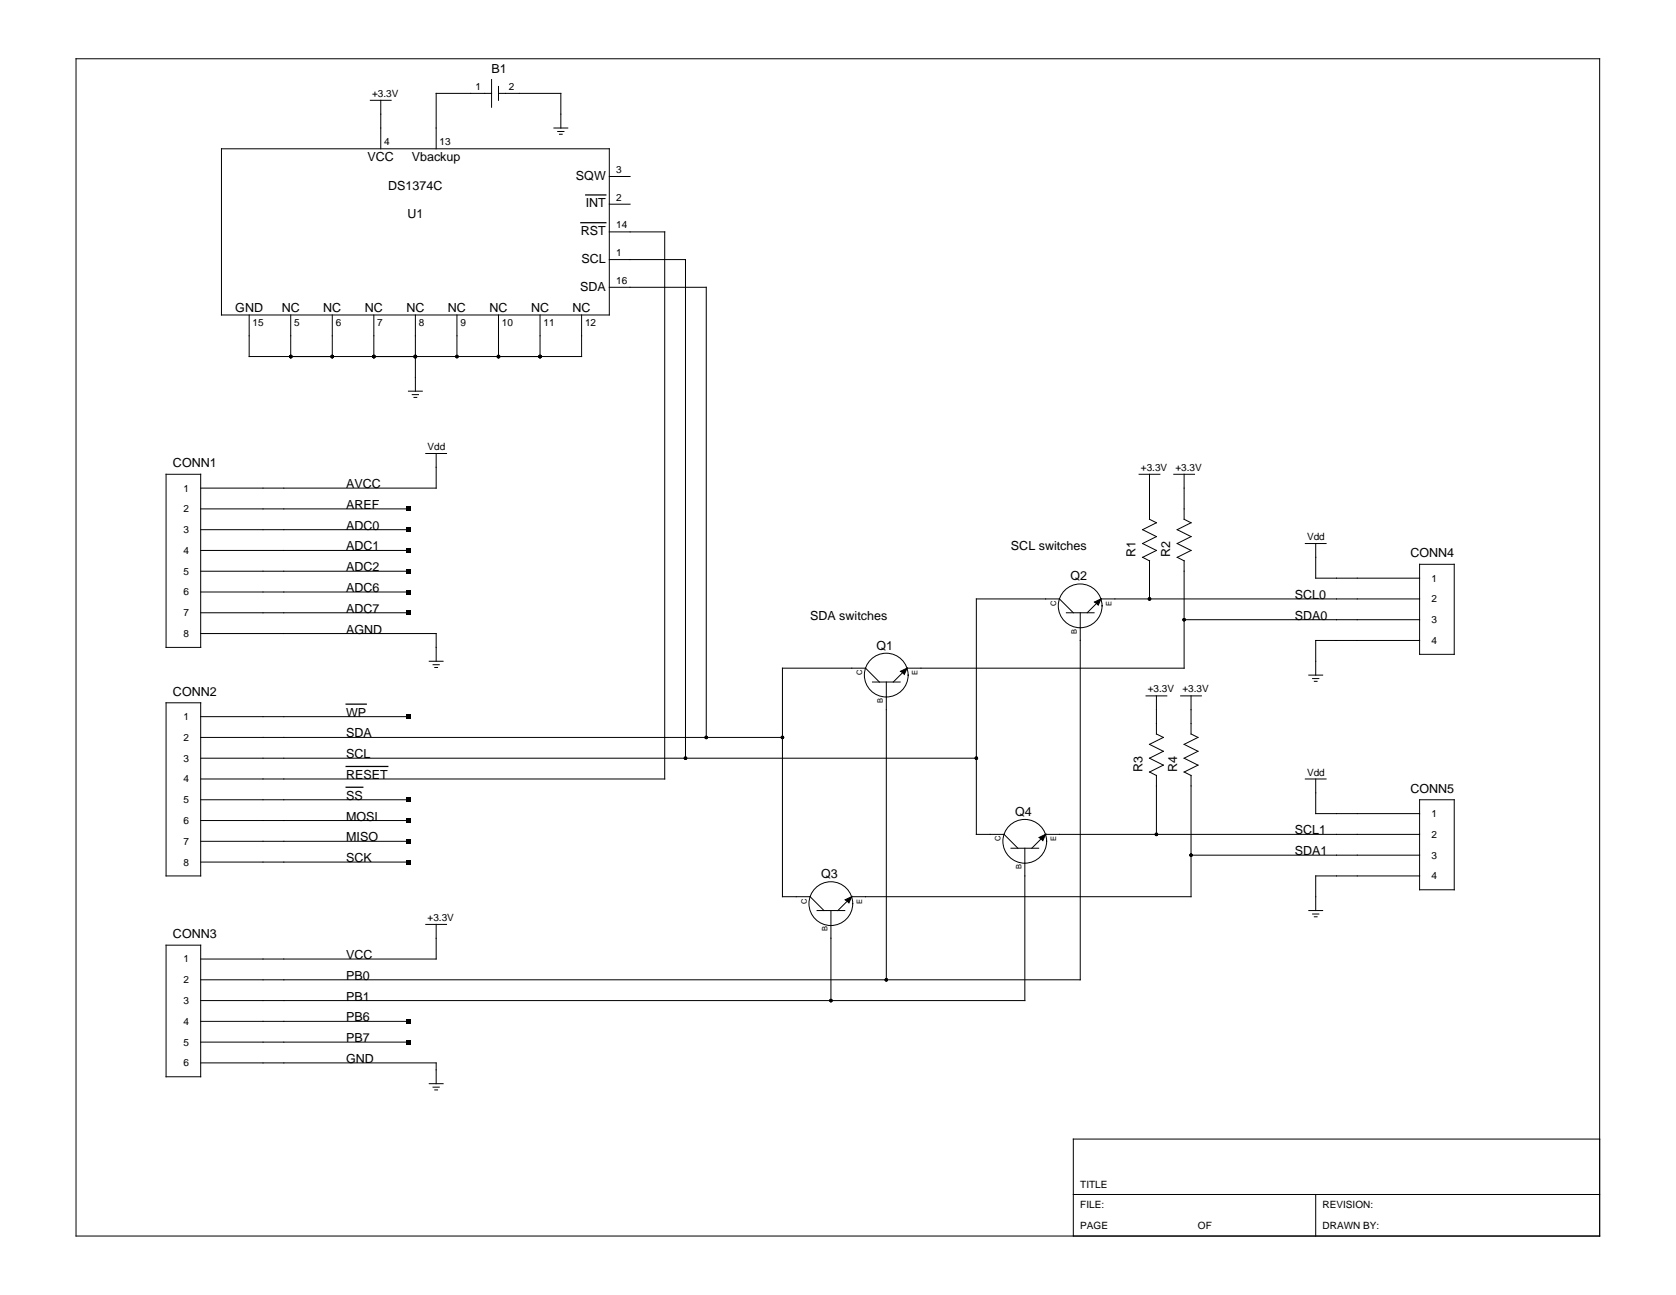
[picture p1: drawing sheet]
<svg xmlns="http://www.w3.org/2000/svg" width="279mm" height="216mm" viewBox="0 0 279 216" stroke-linecap="round" stroke-linejoin="round" font-family="sans-serif">
<g fill="none" stroke="#000" stroke-width=".17">
<path d="M12.7 9.8h254v196.3h-254zM61.7 16.7h3.5M63.5 16.7v8.1M81.9 15.6h-9.2v9.2M81.9 13.3v4.6M83.1 14.4v2.3M83.1 15.6h10.4v5.7M36.9 24.8h64.7v27.7h-64.7zM92.3 21.3h2.3M93 21.9h1M93.3 22.4h.4M101.6 38.7h9.2v91.2h-77.3"/>
<path d="M101.6 34h3.4M101.6 29.4h3.4M41.5 52.5v6.9h55.5v-6.9M48.5 52.5v6.9M55.4 52.5v6.9M62.3 52.5v6.9M69.2 52.5v12.7M76.2 52.5v6.9M83.1 52.5v6.9M90 52.5v6.9M101.6 43.3h12.7v83.1M101.6 47.9h16.1v75"/>
<path d="M27.7 79.1h5.8v28.8h-5.8zM68.1 65.2h2.3M68.7 65.8h1.1M69 66.3h.5M71 75.6h3.4M72.7 75.6v5.8h-39.2M189.9 79.1h3.5M191.6 79.1v7.5l1.2 .6-2.3 1.1 2.3 1.2-2.3 1.1 2.3 1.2-2.3 1.1M195.7 79.1h3.4M197.4 79.1v7.5l1.2 .6-2.4 1.1 2.4 1.2-2.4 1.1 2.4 1.2-2.4 1.1M33.5 84.8h34.6M33.5 91.8h34.6"/>
<path d="M33.5 98.7h34.6M33.5 88.3h34.6M33.5 95.2h34.6M190.5 92.9l1.1 .6M191.6 93.5v6.4M196.2 92.9l1.2 .6M197.4 93.5v17.9h-46.2l-2.3 2.3M217.6 90.6h3.5M219.3 90.6v5.8h17.4M236.7 99.9h-53.2l-2.3 2.3M236.7 94.1h5.7v15h-5.7zM27.7 117.2h5.8v28.8h-5.8z"/>
<path d="M33.5 105.6h39.2v4.6M33.5 102.2h34.6M33.5 119.5h34.6M71.6 110.2h2.3M72.2 110.8h1M72.5 111.3h.4M145.4 113.7h4.7M146.6 113.7l-2.3-2.3h-13.9v38.1h4.7l2.3 2.3M147.8 113.7v49.7M150.1 111.9l1.1-.5-.4 1zM177.8 102.2h4.6M178.9 102.2l-2.3-2.3h-13.8v39.2h4.6l2.3 2.3"/>
<path d="M180.1 102.2v61.2h-146.6M182.5 100.4l1-.6-.4 1.1zM191.1 116h3.4M192.8 116v6.4l1.1 .5-2.3 1.2 2.3 1.2-2.3 1.1 2.3 1.2-2.3 1.1 1.2 .6v9.8M196.8 116h3.5M197.4 103.3h39.3M198.6 116v6.4l1.1 .5-2.3 1.2 2.3 1.2-2.3 1.1 2.3 1.2-2.3 1.1 1.2 .6v20.2h-56.6l-2.3 2.3M218.2 112.6h2.3M218.8 113.1h1.1M219.1 113.6h.5M236.7 106.8h-17.4v5.8M33.5 122.9h96.9"/>
<path d="M33.5 136.8h34.6M33.5 126.4h129.3M33.5 133.3h34.6M173.2 139.6l1.1-.5-.5 1zM217.6 129.9h3.5M219.3 129.9v5.7h17.4M236.7 133.3h5.7v15h-5.7zM236.7 139.1h-62.4l-2.3 2.3M27.7 157.6h5.8v21.9h-5.8zM33.5 143.7h34.6M33.5 140.3h34.6M71 154.1h3.4"/>
<path d="M72.7 154.1v5.8h-39.2M136.2 151.8h4.6M138.5 151.8v15M140.9 150l1.1-.5-.5 1zM168.5 141.4h4.7M170.8 141.4v25.4h-137.3M198.6 142.6h38.1M218.2 151.8h2.3M218.8 152.4h1.1M219.1 152.8h.5M236.7 146h-17.4v5.8M33.5 170.3h34.6"/>
<path d="M33.5 177.2h39.2v3.5M33.5 173.7h34.6M71.6 180.7h2.3M72.2 181.2h1M72.5 181.7h.4M178.9 199.1h87.8M219.3 199.1v7M266.7 189.9h-87.8v16.2"/>
<circle cx="147.7" cy="112.6" r="3.6"/>
<circle cx="180.1" cy="101" r="3.6"/>
<circle cx="138.5" cy="150.7" r="3.6"/>
<circle cx="170.8" cy="140.3" r="3.6"/>
</g>
<path d="M96.8 37.1h4.2M97.6 32.5h3.4M57.7 117.4h3.4M57.7 127.8h7M57.7 131.2h2.8" fill="none" stroke="#000" stroke-width=".21"/>
<g fill="#000">
<path d="M67.7 84.5h.7v.7h-.7zM67.7 88h.7v.7h-.7zM67.7 91.4h.7v.7h-.7zM67.7 94.9h.7v.7h-.7zM67.7 98.4h.7v.6h-.7zM67.7 101.8h.7v.7h-.7zM67.7 119.1h.7v.7h-.7zM150.1 111.9l1.1-.5-.4 1zM182.5 100.4l1-.6-.4 1.1zM67.7 133h.7v.7h-.7zM67.7 136.5h.7v.6h-.7zM67.7 139.9h.7v.7h-.7z"/>
<path d="M67.7 143.4h.7v.7h-.7zM140.9 150l1.1-.5-.5 1zM173.2 139.6l1.1-.5-.5 1zM67.7 169.9h.7v.7h-.7zM67.7 173.4h.7v.7h-.7z"/>
<circle cx="48.5" cy="59.4" r=".29"/>
<circle cx="55.4" cy="59.4" r=".29"/>
<circle cx="62.3" cy="59.4" r=".29"/>
<circle cx="69.2" cy="59.4" r=".29"/>
<circle cx="76.2" cy="59.4" r=".29"/>
<circle cx="83.1" cy="59.4" r=".29"/>
<circle cx="90" cy="59.4" r=".29"/>
<circle cx="191.6" cy="99.9" r=".29"/>
<circle cx="197.4" cy="103.3" r=".29"/>
<circle cx="114.3" cy="126.4" r=".29"/>
<circle cx="117.7" cy="122.9" r=".29"/>
<circle cx="130.4" cy="122.9" r=".29"/>
<circle cx="162.8" cy="126.4" r=".29"/>
<circle cx="192.8" cy="139.1" r=".29"/>
<circle cx="198.6" cy="142.6" r=".29"/>
<circle cx="138.5" cy="166.8" r=".29"/>
<circle cx="147.8" cy="163.4" r=".29"/>
</g>
<g font-size="2.1">
<text x="81.9" y="12.1">B1</text>
<text x="61.3" y="26.9">VCC</text>
<text x="68.7" y="26.9">Vbackup</text>
<text x="96" y="30">SQW</text>
<text x="64.7" y="31.7">DS1374C</text>
<text x="97.6" y="34.6">INT</text>
<text x="67.9" y="36.4">U1</text>
<text x="96.8" y="39.2">RST</text>
<text x="96.9" y="43.8">SCL</text>
<text x="39.2" y="51.9">GND</text>
<text x="47" y="51.9">NC</text>
<text x="53.9" y="51.9">NC</text>
<text x="60.8" y="51.9">NC</text>
<text x="67.7" y="51.9">NC</text>
<text x="74.7" y="51.9">NC</text>
<text x="81.6" y="51.9">NC</text>
<text x="88.5" y="51.9">NC</text>
<text x="95.5" y="51.9">NC</text>
<text x="96.7" y="48.4">SDA</text>
<text x="28.8" y="77.9">CONN1</text>
<text x="57.7" y="81.4">AVCC</text>
<text x="57.7" y="84.8">AREF</text>
<text x="57.7" y="88.3">ADC0</text>
<text x="57.7" y="91.8">ADC1</text>
<text x="57.7" y="95.2">ADC2</text>
<text x="168.5" y="91.8">SCL switches</text>
<text x="189.3" y="92.9" transform="rotate(-90 189.3 92.9)">R1</text>
<text x="195.1" y="92.9" transform="rotate(-90 195.1 92.9)">R2</text>
<text x="235.1" y="92.9">CONN4</text>
<text x="57.7" y="98.7">ADC6</text>
<text x="178.5" y="96.8">Q2</text>
<text x="215.9" y="99.9">SCL0</text>
<text x="57.7" y="102.2">ADC7</text>
<text x="57.7" y="105.6">AGND</text>
<text x="135.1" y="103.3">SDA switches</text>
<text x="215.9" y="103.3">SDA0</text>
<text x="146.1" y="108.3">Q1</text>
<text x="28.8" y="116">CONN2</text>
<text x="57.7" y="119.5">WP</text>
<text x="57.7" y="122.9">SDA</text>
<text x="57.7" y="126.4">SCL</text>
<text x="57.7" y="129.9">RESET</text>
<text x="190.5" y="128.7" transform="rotate(-90 190.5 128.7)">R3</text>
<text x="196.2" y="128.7" transform="rotate(-90 196.2 128.7)">R4</text>
<text x="57.7" y="133.3">SS</text>
<text x="57.7" y="136.8">MOSI</text>
<text x="169.2" y="136">Q4</text>
<text x="235.1" y="132.2">CONN5</text>
<text x="57.7" y="140.3">MISO</text>
<text x="57.7" y="143.7">SCK</text>
<text x="215.9" y="139.1">SCL1</text>
<text x="215.9" y="142.6">SDA1</text>
<text x="136.9" y="146.4">Q3</text>
<text x="28.8" y="156.4">CONN3</text>
<text x="57.7" y="159.9">VCC</text>
<text x="57.7" y="163.4">PB0</text>
<text x="57.7" y="166.8">PB1</text>
<text x="57.7" y="170.3">PB6</text>
<text x="57.7" y="173.7">PB7</text>
<text x="57.7" y="177.2">GND</text>
</g>
<g font-size="1.7">
<text x="62" y="16.1">+3.3V</text>
<text x="79.3" y="15">1</text>
<text x="84.8" y="15">2</text>
<text x="64.1" y="24.2">4</text>
<text x="73.3" y="24.2">13</text>
<text x="102.7" y="28.8">3</text>
<text x="102.7" y="33.5">2</text>
<text x="102.7" y="38.1">14</text>
<text x="102.7" y="47.3">16</text>
<text x="102.7" y="42.7">1</text>
<text x="42.1" y="54.3">15</text>
<text x="49" y="54.3">5</text>
<text x="56" y="54.3">6</text>
<text x="62.9" y="54.3">7</text>
<text x="69.8" y="54.3">8</text>
<text x="76.8" y="54.3">9</text>
<text x="83.7" y="54.3">10</text>
<text x="90.6" y="54.3">11</text>
<text x="97.5" y="54.3">12</text>
<text x="71.3" y="75">Vdd</text>
<text x="30.6" y="82">1</text>
<text x="190.2" y="78.5">+3.3V</text>
<text x="196" y="78.5">+3.3V</text>
<text x="30.6" y="85.4">2</text>
<text x="30.6" y="88.9">3</text>
<text x="30.6" y="92.3">4</text>
<text x="30.6" y="95.8">5</text>
<text x="217.9" y="90">Vdd</text>
<text x="30.6" y="99.3">6</text>
<text x="238.6" y="100.4">2</text>
<text x="238.6" y="97">1</text>
<text x="30.6" y="106.2">8</text>
<text x="30.6" y="102.7">7</text>
<text x="238.6" y="103.9">3</text>
<text x="238.6" y="107.4">4</text>
<text x="191.3" y="115.4">+3.3V</text>
<text x="197.1" y="115.4">+3.3V</text>
<text x="30.6" y="123.5">2</text>
<text x="30.6" y="120.1">1</text>
<text x="30.6" y="130.4">4</text>
<text x="30.6" y="127">3</text>
<text x="217.9" y="129.3">Vdd</text>
<text x="30.6" y="137.4">6</text>
<text x="30.6" y="133.9">5</text>
<text x="238.6" y="136.2">1</text>
<text x="30.6" y="140.8">7</text>
<text x="238.6" y="143.1">3</text>
<text x="238.6" y="139.7">2</text>
<text x="30.6" y="144.3">8</text>
<text x="238.6" y="146.6">4</text>
<text x="71.3" y="153.5">+3.3V</text>
<text x="30.6" y="160.5">1</text>
<text x="30.6" y="163.9">2</text>
<text x="30.6" y="167.4">3</text>
<text x="30.6" y="170.9">4</text>
<text x="30.6" y="177.8">6</text>
<text x="30.6" y="174.3">5</text>
<text x="180.1" y="198">TITLE</text>
<text x="180.1" y="201.5">FILE:</text>
<text x="220.5" y="201.5">REVISION:</text>
<text x="180.1" y="204.9">PAGE</text>
<text x="199.7" y="204.9">OF</text>
<text x="220.5" y="204.9">DRAWN BY:</text>
</g>
<g font-size="1.3">
<text x="176" y="101" transform="rotate(-90 176 101)">C</text>
<text x="185.3" y="101" transform="rotate(-90 185.3 101)">E</text>
<text x="179.5" y="105.6" transform="rotate(-90 179.5 105.6)">B</text>
<text x="143.7" y="112.6" transform="rotate(-90 143.7 112.6)">C</text>
<text x="153" y="112.6" transform="rotate(-90 153 112.6)">E</text>
<text x="147.2" y="117.2" transform="rotate(-90 147.2 117.2)">B</text>
<text x="166.8" y="140.3" transform="rotate(-90 166.8 140.3)">C</text>
<text x="176" y="140.3" transform="rotate(-90 176 140.3)">E</text>
<text x="170.3" y="144.9" transform="rotate(-90 170.3 144.9)">B</text>
<text x="134.5" y="150.7" transform="rotate(-90 134.5 150.7)">C</text>
<text x="137.9" y="155.3" transform="rotate(-90 137.9 155.3)">B</text>
<text x="143.7" y="150.7" transform="rotate(-90 143.7 150.7)">E</text>
</g>
</svg>
